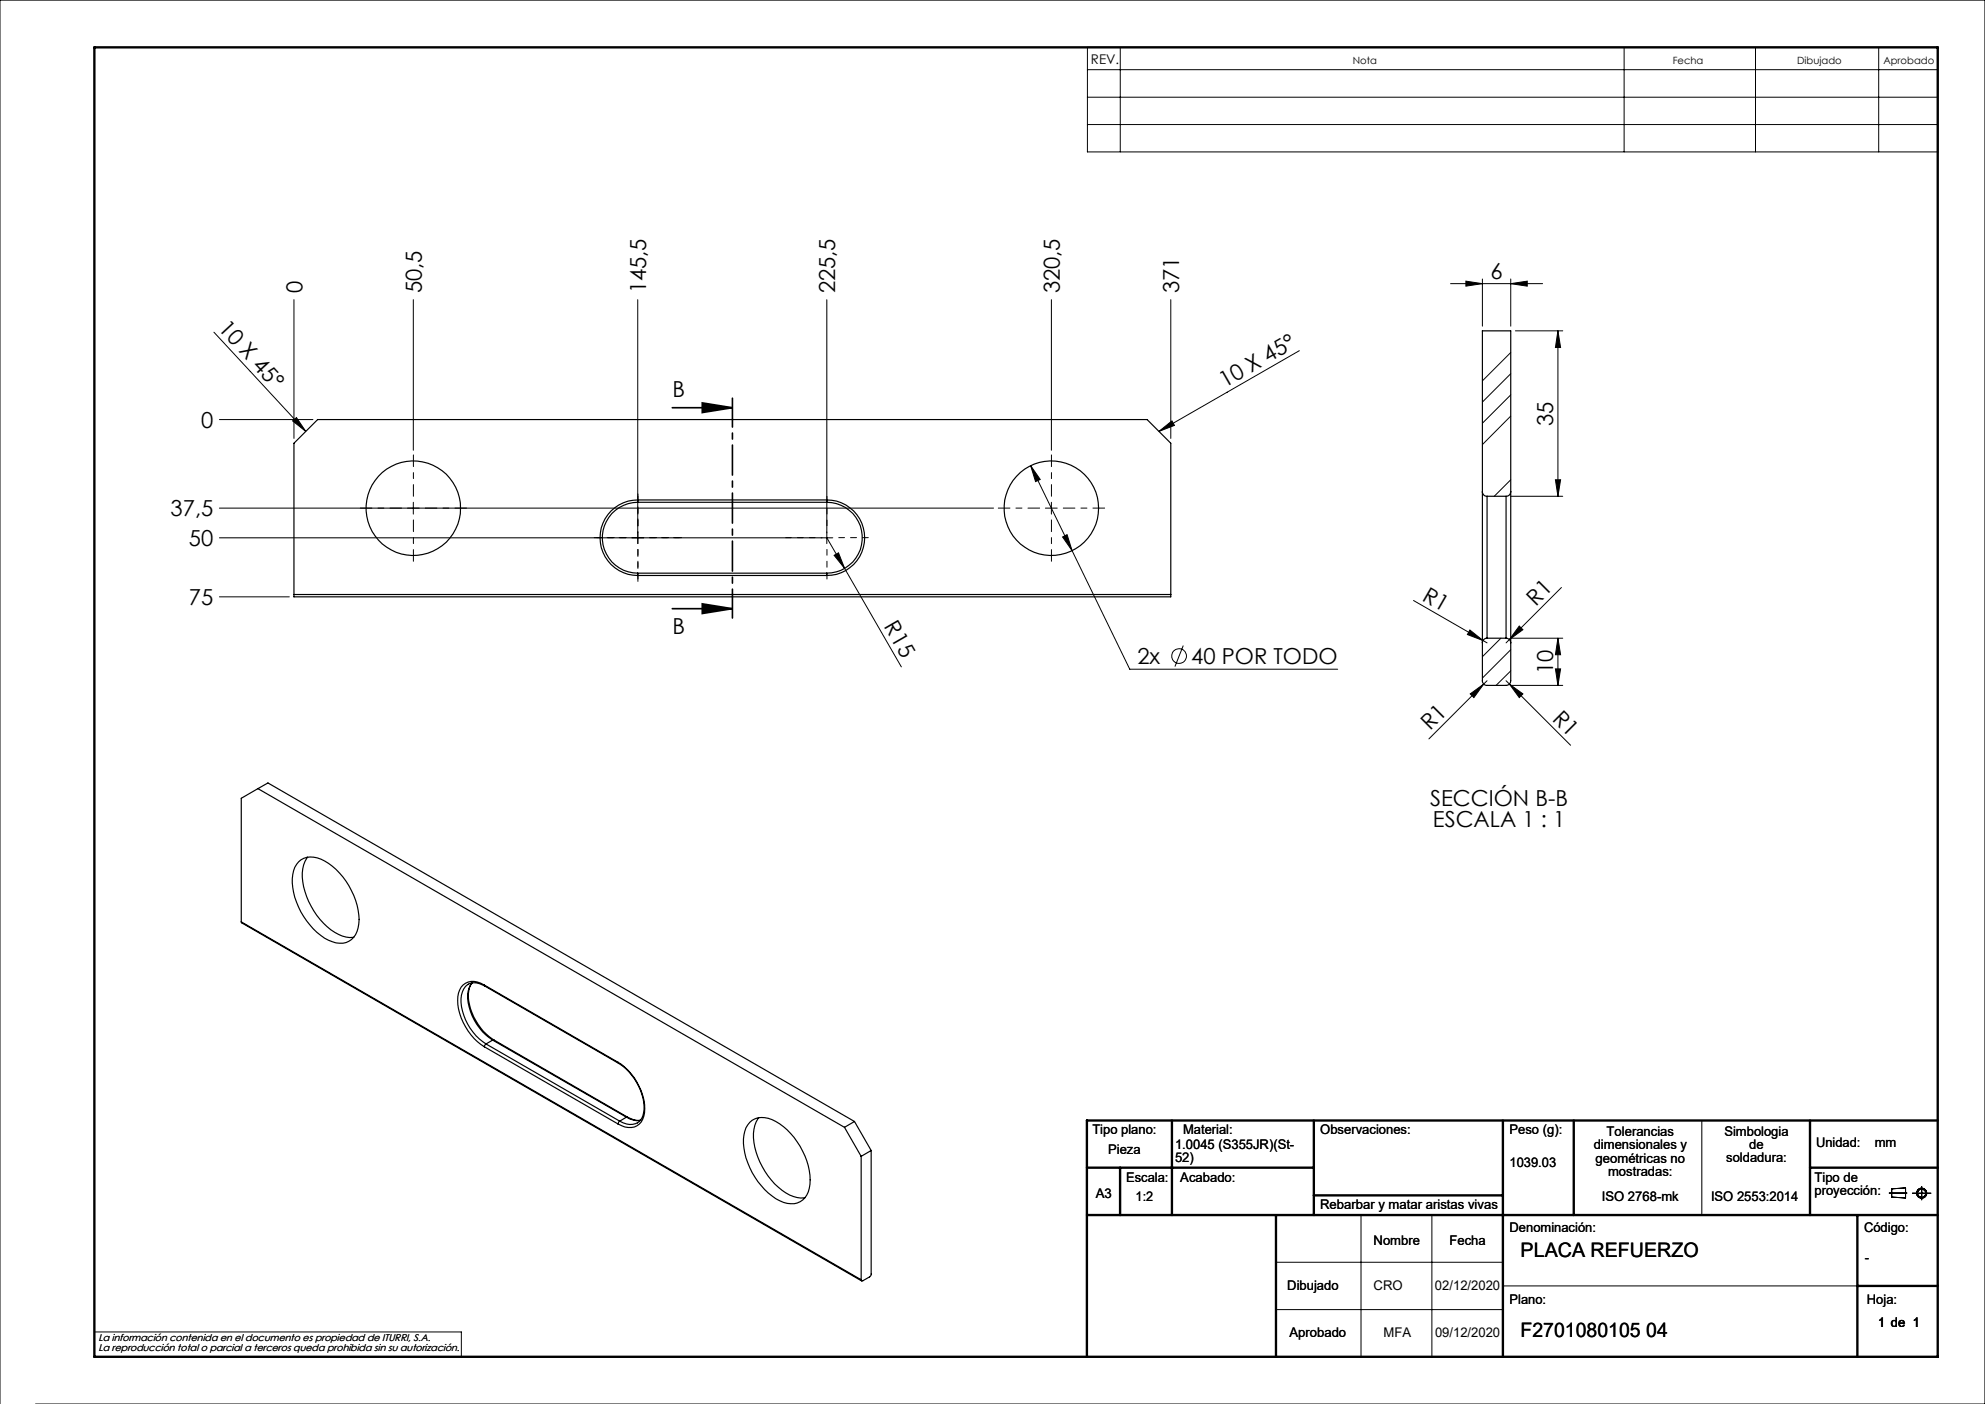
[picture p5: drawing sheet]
<svg xmlns="http://www.w3.org/2000/svg" width="420mm" height="297mm" viewBox="0 0 420 297" stroke-linecap="round" stroke-linejoin="round" font-family="sans-serif">
<g fill="none" stroke="#000" stroke-width=".21">
<path d="M230.1 10h179.9v22.1h-179.9zM230.1 14.7h179.9M237 10v22.1M343.6 10v22.1M371.4 10v22.1M397.5 10v22.1M230.1 20.6h179.9M230.1 26.3h179.9M310.2 59.5l3.5 .5-3.5 .5zM313.7 59v10M319.7 59v10M45.3 70.3l19.4 21"/>
<path d="M62.2 63.4v29.3M87.5 63.4v31.8M134.9 63.4v51.6M174.9 63.4v51.6M222.5 63.4v31.8M247.7 63.4v29.3M274.9 74.2l-29.7 17.1M306.9 60h19.5M319.7 74.6l-6 6M319.7 79.1l-6 6M319.7 60l3.4-.5v1zM320.6 70h10.1"/>
<path d="M329.6 70v35M329.6 70l.6 3.5h-1.1zM46.4 88.8h19.8M61.9 89l.8-.7 2 3zM218.1 98.5l20.9 43.1h44M218.1 98.5l2 2.9-1 .5zM245.2 91.3l2.8-2.3 .5 1zM319.7 83.5l-6 6M319.7 88l-6 6M46.4 107.5h163.8M87.5 106.3v2.5M174.9 113.8l3.8 6.5"/>
<path d="M176.2 113.8h-129.8M176.5 117.5l.9-.6 1.3 3.4zM221.2 107.5h2.5M222.5 106.3v2.5M224.8 113.6l1-.5 1 3.4zM319.7 101.5l-3.5 3.5M319.7 105h11M329.1 101.5h1.1l-.6 3.5zM46.4 126.3h14.8M178.7 120.3l12 20.8M250.4 136.6l-1.8 4.4M299.1 127l14.7 8.5"/>
<path d="M311 133.3l2.8 2.2-3.3-1.3zM313.8 135.5l.8 .5M317.6 135l-3.9 3.9M319.7 137.4l-6 6M319.7 135h11M321.5 132.4l.7 .8-2.8 2.1zM329.6 135v10M329.6 135l.6 3.5h-1.1zM330.4 124.3l-11.7 11.7M311.1 146.8l2.8-2.1-2 2.9zM314.6 144l-12.3 12.3M318.7 144l13.6 13.7"/>
<path d="M319.4 144.7l2.8 2.1-.7 .8zM319.7 141.9l-3.2 3.1M319.7 145h11M329.1 141.5h1.1l-.6 3.5zM360.1 237v20M288 257v30M303 257v30M399.7 252.4h3.8M400.3 251.5l2.9-.2v2.1l-2.9-.2zM404.6 252.4h4M406.6 251v2.8M270 267h48"/>
<path d="M270 277h48M318 272h75M0 297v-297h420v297h-412.5M20 281.8h77.6v5.2"/>
<circle cx="249.5" cy="138.8" r="1.56"/>
<circle cx="406.6" cy="252.4" r=".86"/>
<circle cx="406.6" cy="252.4" r="1.07"/>
</g>
<g fill="none" stroke="#000" stroke-width=".5">
<path d="M20 10h390v277h-390zM248 237v20M278 237v20M318 237v50M333 237v20M383 237v20M410 237h-180v50M230 257h180M230 247h48M237 247v10M270 257v30M278 252.9h40"/>
<path d="M383 247h27M393 257v30M393 272h17"/>
</g>
<path d="M142.2 86.3h12.7M148.6 85.2l6.3 1.1-6.3 1zM142.2 128.8h12.7M148.6 127.7l6.3 1.1-6.3 1z" fill="none" stroke="#000" stroke-width=".35"/>
<path d="M85 107.5h-8.8M87.5 105v-8.8M87.5 110v8.7M90 107.5h8.7M220 107.5h-8.8M222.5 105v-8.8M222.5 110v8.7M225 107.5h8.7" fill="none" stroke="#000" stroke-width=".21" stroke-dasharray="15.2 1.3 1.3 1.3" stroke-dashoffset="12.8"/>
<path d="M132.5 113.7h-6.8M135 111.2v-6.7M135 116.2v6.8M137.5 113.7h6.7" fill="none" stroke="#000" stroke-width=".21" stroke-dasharray="15.2 1.3 1.3 1.3" stroke-dashoffset="13.8"/>
<path d="M132.5 113.7h-6.3M135 116.2v6.3M135 111.2v-6.2M137.5 113.7h6.2M172.5 113.7h-6.3M175 116.2v6.3M175 111.2v-6.2M177.5 113.7h6.2" fill="none" stroke="#000" stroke-width=".21" stroke-dasharray="15.2 1.3 1.3 1.3" stroke-dashoffset="14"/>
<path d="M135 113.7v1.3M135 113.7h1.2M135 113.7v-1.2M135 113.7h-1.3" fill="none" stroke="#000" stroke-width=".21" stroke-dasharray="15.2 1.3 1.3 1.3"/>
<path d="M155 84.2v46.5" fill="none" stroke="#000" stroke-width=".35" stroke-dasharray="6.3 1.3 1.3 1.3" stroke-dashoffset=".2"/>
<g fill="#000">
<path d="M61.9 89l.8-.7 2 3zM245.2 91.3l2.8-2.3 .5 1zM176.5 117.5l.9-.6 1.3 3.4zM311 133.3l2.8 2.2-3.3-1.3zM321.5 132.4l.7 .8-2.8 2.1zM311.1 146.8l2.8-2.1-2 2.9zM319.4 144.7l2.8 2.1-.7 .8z"/>
<path d="M148.6 85.2l6.3 1.1-6.3 1zM148.6 127.7l6.3 1.1-6.3 1z"/>
<path d="M218.1 98.5l1 3.4 1-.5zM224.8 113.6l2 2.9-1-3.4zM310.2 59.5l3.5 .5-3.5 .5zM319.7 60l3.4-.5v1z"/>
<path d="M329.1 101.5h1.1l-.6 3.5zM329.6 70l.6 3.5h-1.1z"/>
<path d="M329.6 135l.6 3.5h-1.1zM329.1 141.5h1.1l-.6 3.5z"/>
</g>
<g fill="none" stroke="#000" stroke-width=".25">
<path d="M134.9 105.8a8 8 0 0 0-7.9 7.9 8 8 0 0 0 7.9 8M134.9 105.8v.5M134.9 106.3a7.5 7.5 0 0 0-7.5 7.4 7.5 7.5 0 0 0 7.5 7.5M134.9 105.8h40M134.9 106.3h40M174.9 105.8a8 8 0 0 1 8.1 7.9 8 8 0 0 1-8.1 8M174.9 106.3a7.5 7.5 0 0 1 7.5 7.4 7.5 7.5 0 0 1-7.5 7.5M174.9 105.8v.5M313.7 104a.96 .96 0 0 0 .9 1M313.7 104v32M313.7 104v-34h6v34M314.6 105v30"/>
<path d="M314.6 105h4.1M318.7 105v30M319.7 104a.96 .96 0 0 1-1 1M319.7 104v32M62.2 125.8v.5h185.5v-.5M62.2 125.8v-32l5-5h175.5l5 5v32M62.2 125.8h185.5M134.9 121.2v.5M134.9 121.7h40M134.9 121.2h40M174.9 121.2v.5M313.7 136v8a.96 .96 0 0 0 .9 1h4.1a.96 .96 0 0 0 1-1v-8"/>
<path d="M314.6 135a.96 .96 0 0 0-.9 1M314.6 135h4.1M318.7 135a.96 .96 0 0 1 1 1M54.6 166.8l-3.6 2.1v26.1M54.6 166.8l124.1 71.7M54.6 166.8l2.1-1.2 124.1 71.6M51 195l.2 .2 131.1 75.8M51 195l131.2 75.7M63.2 182.3a4.5 4.5 0 0 1 5.5-.2 15.2 15.2 0 0 1 7.2 13.3 4 4 0 0 1-5.6 3.8 13.9 13.9 0 0 1-7.5-8.3 10 10 0 0 1-.4-7.4zM65.1 181.3a7.3 7.3 0 0 0-.9 6.3 15.3 15.3 0 0 0 7.4 10.1 5.2 5.2 0 0 0 3.3 .6M99.1 208.2a3.2 3.2 0 0 1 3.5 .4M99.1 208.2a4.3 4.3 0 0 0-1.5 4.8 11.9 11.9 0 0 0 5.2 7.8"/>
<path d="M99.1 208.2h.1M99.9 208a6 6 0 0 0-.3 5.4 12.2 12.2 0 0 0 4.9 6.6M99.9 207.9a6.2 6.2 0 0 0-.3 6.1 11.8 11.8 0 0 0 4.6 6M102.5 208.4a3.4 3.4 0 0 0-5.2 1 8.9 8.9 0 0 0 1.2 7.8 11.2 11.2 0 0 0 4 4.2M102.5 208.4l.1 .2M102.5 208.4l28.3 16.3M102.6 208.6l28.3 16.3M104.5 220h-.3M104.5 220l28.3 16.3M102.5 221.4l28.3 16.4M102.8 220.8l-.3 .6M102.8 220.8l28.3 16.4"/>
<path d="M104.2 220l-1.4 .8M104.2 220l28.3 16.3M130.8 224.7a12.3 12.3 0 0 1 5.6 10.6 3.2 3.2 0 0 1-4.9 2.8l-.7-.3M130.8 224.7l.1 .2M130.9 224.9a11.9 11.9 0 0 1 5.4 9.8 3.2 3.2 0 0 1-1.4 2.8M131.1 237.2l-.3 .6M131.1 237.2a3.7 3.7 0 0 0 3.8 .3M132.5 236.3a4.5 4.5 0 0 0 3.1 .7M132.5 236.3h.3M132.5 236.3l-1.4 .9M132.8 236.3a4.3 4.3 0 0 0 2.7 .7M134.9 237.5h.1"/>
<path d="M158.6 237.4a4.5 4.5 0 0 1 5.5-.2 15.2 15.2 0 0 1 7.3 13.3 4.1 4.1 0 0 1-2.2 3.7 4.1 4.1 0 0 1-4.2-.2 14.9 14.9 0 0 1-7.6-13.9 4.5 4.5 0 0 1 1.2-2.7zM160.5 236.4a7.4 7.4 0 0 0-.8 6.3 15.5 15.5 0 0 0 7.4 10.1 5.6 5.6 0 0 0 3.2 .6M178.7 238.5l3.5 6.1M180.8 237.2l-2.1 1.3M180.8 237.2l3.5 6.2M182.2 244.6v26.1M184.3 243.4v26.3l-.3 .4-1.5 .9h-.2l-.1-.3M184.3 243.4l-2.1 1.2"/>
<circle cx="87.5" cy="107.5" r="10"/>
<circle cx="222.5" cy="107.5" r="10"/>
</g>
<g font-size="4.7">
<text x="315.4" y="59">6</text>
<text x="64" y="62.1" transform="rotate(-90 64 62.1)">0</text>
<text x="89.2" y="62.1" transform="rotate(-90 89.2 62.1)">50,5</text>
<text x="136.7" y="62.1" transform="rotate(-90 136.7 62.1)">145,5</text>
<text x="176.7" y="62.1" transform="rotate(-90 176.7 62.1)">225,5</text>
<text x="224.2" y="62.1" transform="rotate(-90 224.2 62.1)">320,5</text>
<text x="249.5" y="62.1" transform="rotate(-90 249.5 62.1)">371</text>
<text x="46" y="69.6" transform="rotate(47 46 69.6)">10 X 45°</text>
<text x="259.1" y="82.1" transform="rotate(-30 259.1 82.1)">10 X 45°</text>
<text x="142.3" y="84">B</text>
<text x="42.6" y="90.5">0</text>
<text x="328.7" y="90.1" transform="rotate(-90 328.7 90.1)">35</text>
<text x="36.1" y="109.2">37,5</text>
<text x="40" y="115.5">50</text>
<text x="40" y="128">75</text>
<text x="300.7" y="126.8" transform="rotate(30 300.7 126.8)">R1</text>
<text x="325" y="128.3" transform="rotate(-45 325 128.3)">R1</text>
<text x="142.3" y="134.1">B</text>
<text x="187" y="132.5" transform="rotate(60 187 132.5)">R15</text>
<text x="240.7" y="140.5">2x</text>
<text x="252.1" y="140.5">40 POR TODO</text>
<text x="328.7" y="142.6" transform="rotate(-90 328.7 142.6)">10</text>
<text x="302.6" y="154.7" transform="rotate(-45 302.6 154.7)">R1</text>
<text x="328.3" y="152.2" transform="rotate(45 328.3 152.2)">R1</text>
<text x="302.6" y="170.5">SECCIÓN B-B</text>
<text x="303.2" y="175">ESCALA 1 : 1</text>
</g>
<g font-size="4.2">
<text x="321.7" y="265.9">PLACA REFUERZO</text>
<text x="321.7" y="282.8">F2701080105 04</text>
</g>
<g font-size="2.8">
<text x="230.8" y="13.6">REV.</text>
<text x="231.1" y="239.9">Tipo plano:</text>
<text x="250.3" y="239.9">Material:</text>
<text x="279.3" y="239.9">Observaciones:</text>
<text x="319.4" y="239.9">Peso (g):</text>
<text x="234.5" y="244.1">Pieza</text>
<text x="248.6" y="243">1.0045 (S355JR)(St-</text>
<text x="248.6" y="245.8">52)</text>
<text x="337.2" y="243.1">dimensionales y</text>
<text x="337.6" y="246">geométricas no</text>
<text x="339.9" y="240.3">Tolerancias</text>
<text x="364.9" y="240.2">Simbologia</text>
<text x="365.3" y="245.9">soldadura:</text>
<text x="370.1" y="243">de</text>
<text x="384.2" y="242.7">Unidad:</text>
<text x="396.7" y="242.7">mm</text>
<text x="238.3" y="250">Escala:</text>
<text x="249.7" y="250">Acabado:</text>
<text x="319.4" y="246.9">1039.03</text>
<text x="340.2" y="248.8">mostradas:</text>
<text x="383.9" y="250">Tipo de</text>
<text x="231.9" y="253.4">A3</text>
<text x="240.3" y="254">1:2</text>
<text x="279.3" y="255.7">Rebarbar y matar aristas vivas</text>
<text x="338.9" y="254">ISO 2768-mk</text>
<text x="362" y="254">ISO 2553:2014</text>
<text x="383.9" y="252.8">proyección:</text>
<text x="290.6" y="263.3">Nombre</text>
<text x="306.7" y="263.3">Fecha</text>
<text x="319.4" y="260.6">Denominación:</text>
<text x="394.4" y="260.6">Código:</text>
<text x="394.6" y="266.9">-</text>
<text x="272.4" y="273">Dibujado</text>
<text x="290.6" y="273">CRO</text>
<text x="303.6" y="273">02/12/2020</text>
<text x="319.4" y="275.8">Plano:</text>
<text x="395" y="275.8">Hoja:</text>
<text x="397.4" y="280.6">1 de 1</text>
<text x="272.8" y="282.8">Aprobado</text>
<text x="292.7" y="282.8">MFA</text>
<text x="303.6" y="282.8">09/12/2020</text>
</g>
<g font-size="2.1">
<text x="286.2" y="13.6">Nota</text>
<text x="353.9" y="13.6">Fecha</text>
<text x="380.3" y="13.6">Dibujado</text>
<text x="398.5" y="13.6">Aprobado</text>
<text x="20.8" y="283.7">La información contenida en el documento es propiedad de ITURRI, S.A.</text>
<text x="20.8" y="285.7">La reproducción total o parcial a terceros queda prohibida sin su autorización.</text>
</g>
</svg>
